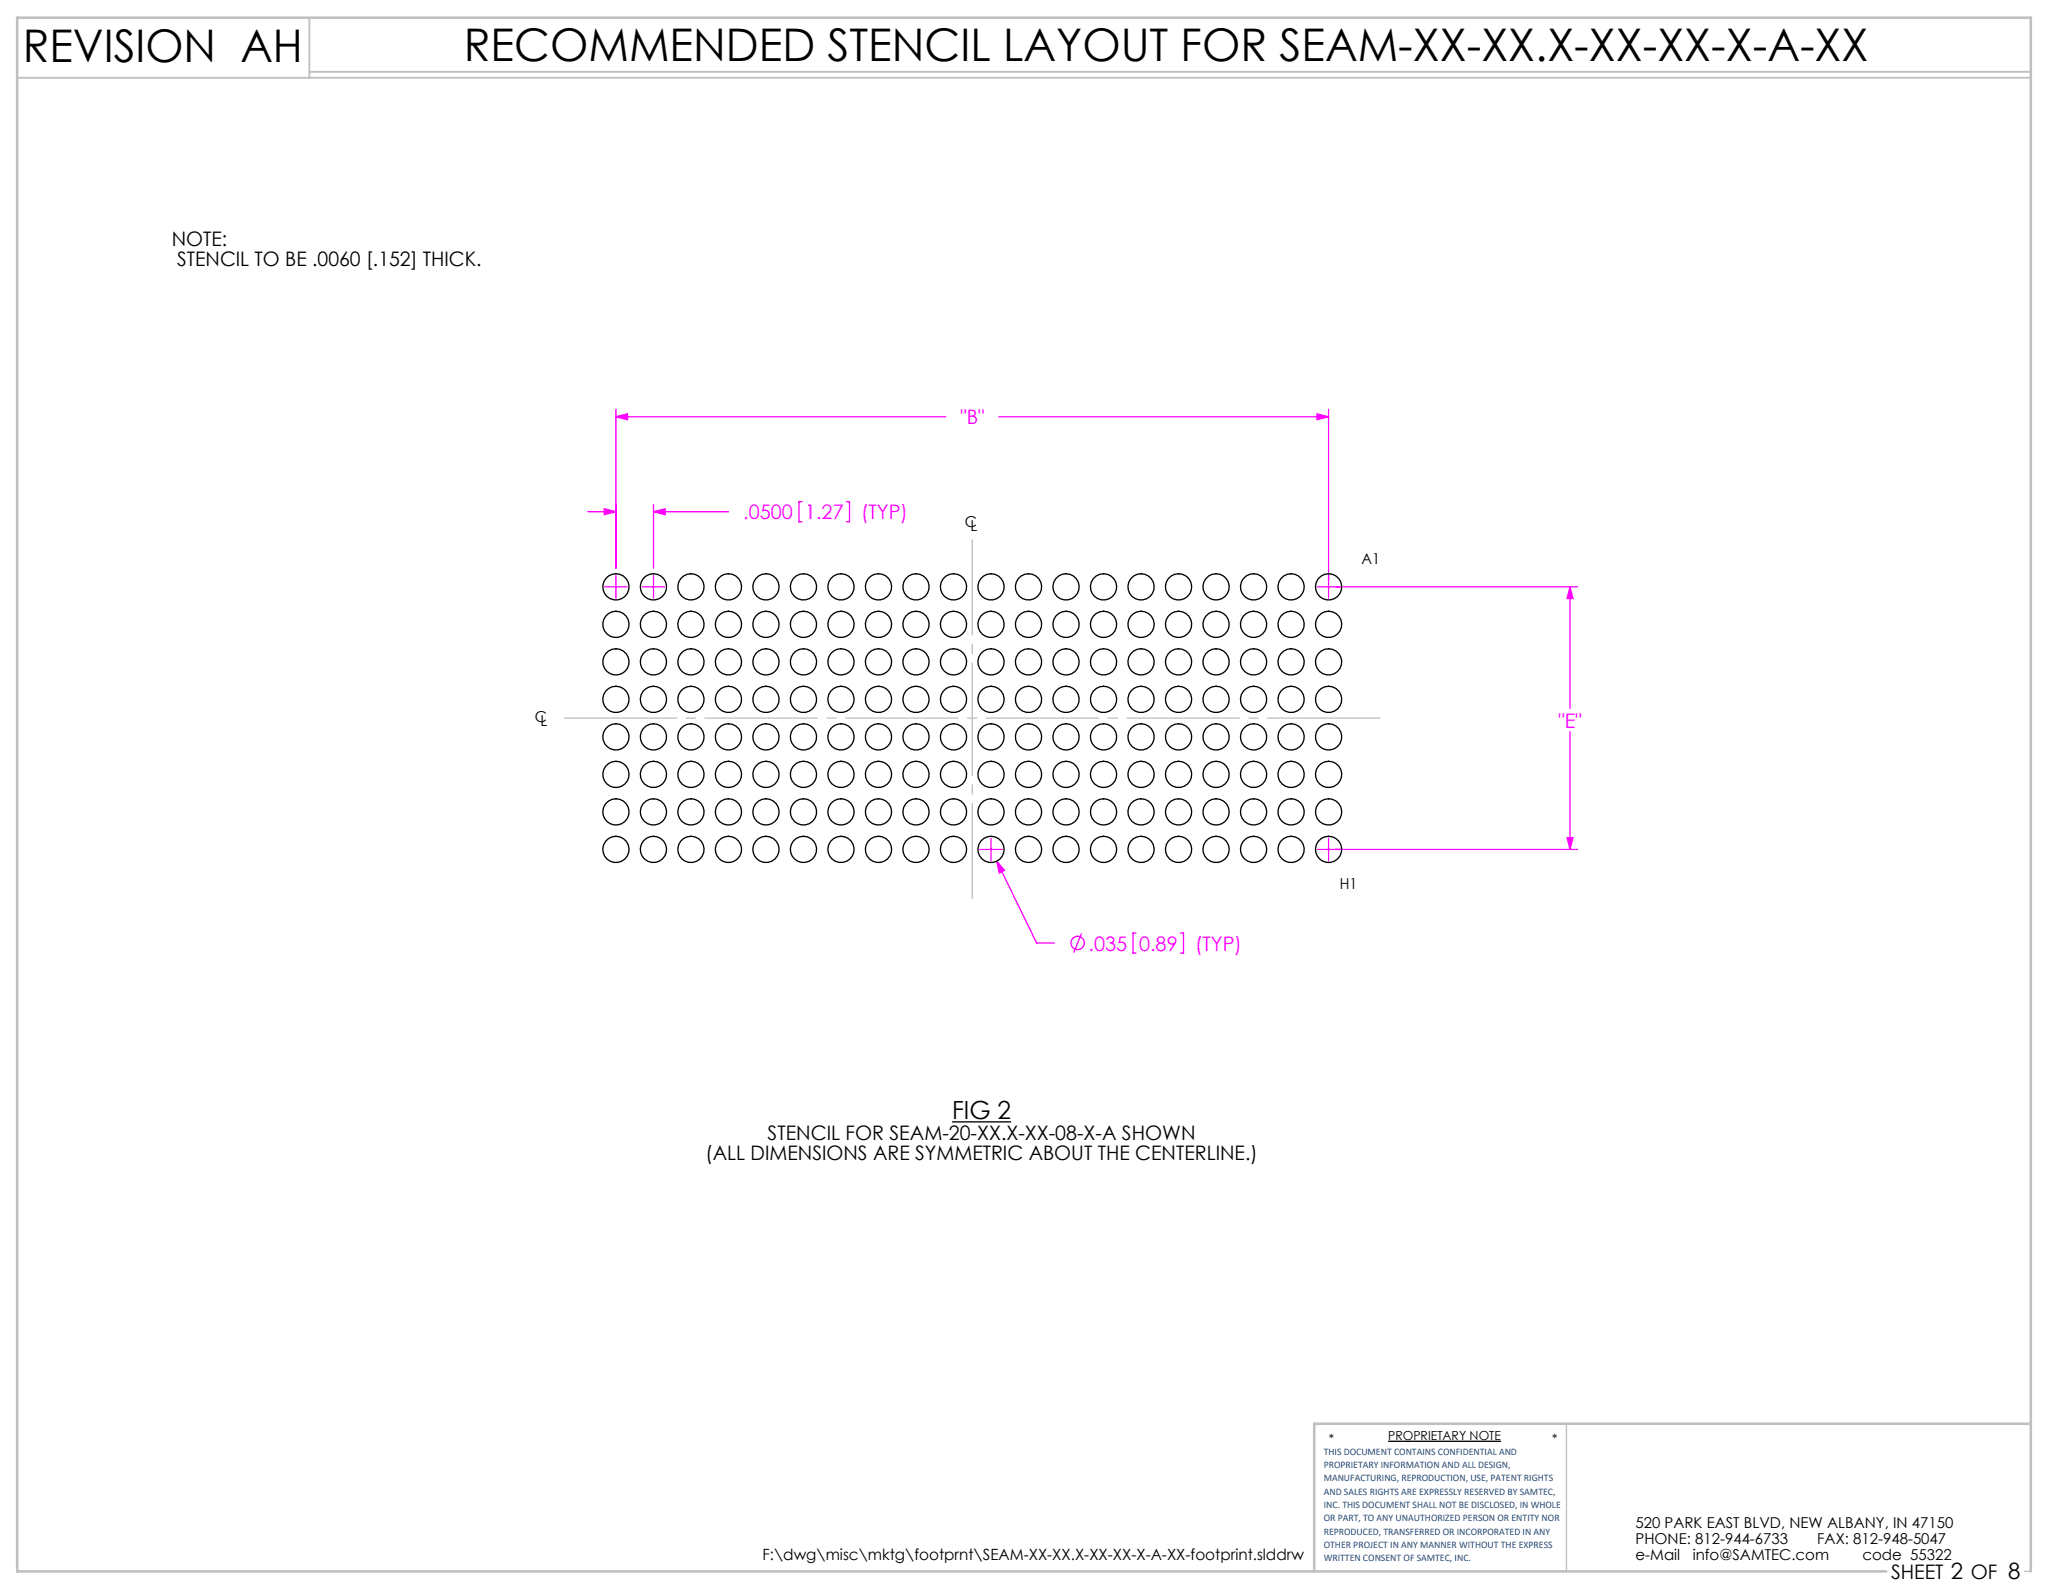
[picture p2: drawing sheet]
<svg xmlns="http://www.w3.org/2000/svg" width="279mm" height="216mm" viewBox="0 0 279 216" stroke-linecap="round" stroke-linejoin="round" font-family="sans-serif">
<path d="M128.9 152h8M188 195.2h15.3" fill="none" stroke="#000" stroke-width=".18"/>
<path d="M212.2 192.8v20M274.2 212.8h.8" fill="none" stroke="#c0c0c0" stroke-width=".18"/>
<path d="M2.3 10.5h272.7M41.9 2.4v8.1M41.9 9.7h233.1" fill="none" stroke="#c0c0c0" stroke-width=".25"/>
<path d="M275 192.8h-97v20M255.5 212.8h-253.2v-210.4h272.7v210.4" fill="none" stroke="#c0c0c0" stroke-width=".35"/>
<g fill="none" stroke="#f0f" stroke-width=".18">
<path d="M83.4 55.4v21.5M83.4 56.5h44.7M83.4 56.5l1.6-.4v.7zM135.3 56.5h44.6M178.4 56.1l1.5 .4-1.5 .3zM179.9 55.4v25.6M79.6 69.3h3.8M81.8 68.9l1.6 .4-1.6 .4zM81.9 79.5h3M83.4 78v3M87 79.5h3M88.5 68.3v8.6"/>
<path d="M88.5 69.3h10.2M88.5 78v3M88.5 69.3l1.6-.4v.8zM108.6 68h-.4v2.7h.4M114.6 68h.4v2.7h-.4M212.6 79.5l.4 1.6h-.8zM212.6 79.5v16.4M213.7 79.5h-35.3M212.6 99.1v15.9M132.7 115h3M134.2 113.5v3.1M135 116.6l5.4 11.1h2.4"/>
<path d="M135 116.6l1 1.3-.7 .3zM179.9 113.5v3.1M212.2 113.5h.8l-.4 1.5zM213.7 115h-35.3M146.5 126.4l-1.1 2.6M153.9 126.4h-.5v2.7h.5M159.9 126.4h.4v2.7h-.4"/>
<circle cx="145.9" cy="127.7" r=".9"/>
</g>
<path d="M75.4 97.3h112.5" fill="none" stroke="#c0c0c0" stroke-width=".18" stroke-dasharray="15.2 1.3 1.3 1.3" stroke-dashoffset="-1"/>
<path d="M131.7 73.1v48.6" fill="none" stroke="#c0c0c0" stroke-width=".18" stroke-dasharray="15.2 1.3 1.3 1.3" stroke-dashoffset="2.4"/>
<path d="M81.8 68.9l1.6 .4-1.6 .4zM88.5 69.3l1.6-.4v.8zM83.4 56.5l1.6-.4v.7zM178.4 56.1l1.5 .4-1.5 .3zM212.6 79.5l.4 1.6h-.8zM212.2 113.5h.8l-.4 1.5zM135 116.6l.3 1.6 .7-.3z" fill="#f0f"/>
<g fill="none" stroke="#000" stroke-width=".18">
<circle cx="83.4" cy="79.5" r="1.78"/>
<circle cx="88.5" cy="79.5" r="1.78"/>
<circle cx="93.6" cy="79.5" r="1.78"/>
<circle cx="98.7" cy="79.5" r="1.78"/>
<circle cx="103.7" cy="79.5" r="1.78"/>
<circle cx="108.8" cy="79.5" r="1.78"/>
<circle cx="113.9" cy="79.5" r="1.78"/>
<circle cx="119" cy="79.5" r="1.78"/>
<circle cx="124.1" cy="79.5" r="1.78"/>
<circle cx="129.1" cy="79.5" r="1.78"/>
<circle cx="134.2" cy="79.5" r="1.78"/>
<circle cx="139.3" cy="79.5" r="1.78"/>
<circle cx="144.4" cy="79.5" r="1.78"/>
<circle cx="149.5" cy="79.5" r="1.78"/>
<circle cx="154.5" cy="79.5" r="1.78"/>
<circle cx="159.6" cy="79.5" r="1.78"/>
<circle cx="164.7" cy="79.5" r="1.78"/>
<circle cx="169.8" cy="79.5" r="1.78"/>
<circle cx="174.9" cy="79.5" r="1.78"/>
<circle cx="179.9" cy="79.5" r="1.78"/>
<circle cx="83.4" cy="84.6" r="1.78"/>
<circle cx="83.4" cy="94.7" r="1.78"/>
<circle cx="83.4" cy="89.6" r="1.78"/>
<circle cx="83.4" cy="99.8" r="1.78"/>
<circle cx="88.5" cy="84.6" r="1.78"/>
<circle cx="88.5" cy="94.7" r="1.78"/>
<circle cx="88.5" cy="89.6" r="1.78"/>
<circle cx="88.5" cy="99.8" r="1.78"/>
<circle cx="93.6" cy="84.6" r="1.78"/>
<circle cx="93.6" cy="99.8" r="1.78"/>
<circle cx="93.6" cy="89.6" r="1.78"/>
<circle cx="93.6" cy="94.7" r="1.78"/>
<circle cx="98.7" cy="99.8" r="1.78"/>
<circle cx="98.7" cy="89.6" r="1.78"/>
<circle cx="98.7" cy="94.7" r="1.78"/>
<circle cx="98.7" cy="84.6" r="1.78"/>
<circle cx="103.7" cy="89.6" r="1.78"/>
<circle cx="103.7" cy="99.8" r="1.78"/>
<circle cx="103.7" cy="94.7" r="1.78"/>
<circle cx="103.7" cy="84.6" r="1.78"/>
<circle cx="108.8" cy="94.7" r="1.78"/>
<circle cx="108.8" cy="99.8" r="1.78"/>
<circle cx="108.8" cy="89.6" r="1.78"/>
<circle cx="108.8" cy="84.6" r="1.78"/>
<circle cx="113.9" cy="89.6" r="1.78"/>
<circle cx="113.9" cy="99.8" r="1.78"/>
<circle cx="113.9" cy="84.6" r="1.78"/>
<circle cx="113.9" cy="94.7" r="1.78"/>
<circle cx="119" cy="99.8" r="1.78"/>
<circle cx="119" cy="89.6" r="1.78"/>
<circle cx="119" cy="84.6" r="1.78"/>
<circle cx="119" cy="94.7" r="1.78"/>
<circle cx="124.1" cy="84.6" r="1.78"/>
<circle cx="124.1" cy="94.7" r="1.78"/>
<circle cx="124.1" cy="99.8" r="1.78"/>
<circle cx="124.1" cy="89.6" r="1.78"/>
<circle cx="129.1" cy="89.6" r="1.78"/>
<circle cx="129.1" cy="94.7" r="1.78"/>
<circle cx="129.1" cy="99.8" r="1.78"/>
<circle cx="129.1" cy="84.6" r="1.78"/>
<circle cx="134.2" cy="89.6" r="1.78"/>
<circle cx="134.2" cy="99.8" r="1.78"/>
<circle cx="134.2" cy="84.6" r="1.78"/>
<circle cx="134.2" cy="94.7" r="1.78"/>
<circle cx="139.3" cy="84.6" r="1.78"/>
<circle cx="139.3" cy="94.7" r="1.78"/>
<circle cx="139.3" cy="89.6" r="1.78"/>
<circle cx="139.3" cy="99.8" r="1.78"/>
<circle cx="144.4" cy="84.6" r="1.78"/>
<circle cx="144.4" cy="94.7" r="1.78"/>
<circle cx="144.4" cy="99.8" r="1.78"/>
<circle cx="144.4" cy="89.6" r="1.78"/>
<circle cx="149.5" cy="89.6" r="1.78"/>
<circle cx="149.5" cy="84.6" r="1.78"/>
<circle cx="149.5" cy="94.7" r="1.78"/>
<circle cx="149.5" cy="99.8" r="1.78"/>
<circle cx="154.5" cy="99.8" r="1.78"/>
<circle cx="154.5" cy="94.7" r="1.78"/>
<circle cx="154.5" cy="84.6" r="1.78"/>
<circle cx="154.5" cy="89.6" r="1.78"/>
<circle cx="159.6" cy="84.6" r="1.78"/>
<circle cx="159.6" cy="94.7" r="1.78"/>
<circle cx="159.6" cy="99.8" r="1.78"/>
<circle cx="159.6" cy="89.6" r="1.78"/>
<circle cx="164.7" cy="94.7" r="1.78"/>
<circle cx="164.7" cy="99.8" r="1.78"/>
<circle cx="164.7" cy="89.6" r="1.78"/>
<circle cx="164.7" cy="84.6" r="1.78"/>
<circle cx="169.8" cy="84.6" r="1.78"/>
<circle cx="169.8" cy="94.7" r="1.78"/>
<circle cx="169.8" cy="99.8" r="1.78"/>
<circle cx="169.8" cy="89.6" r="1.78"/>
<circle cx="174.9" cy="89.6" r="1.78"/>
<circle cx="174.9" cy="84.6" r="1.78"/>
<circle cx="174.9" cy="94.7" r="1.78"/>
<circle cx="174.9" cy="99.8" r="1.78"/>
<circle cx="179.9" cy="94.7" r="1.78"/>
<circle cx="179.9" cy="99.8" r="1.78"/>
<circle cx="179.9" cy="89.6" r="1.78"/>
<circle cx="179.9" cy="84.6" r="1.78"/>
<circle cx="83.4" cy="104.9" r="1.78"/>
<circle cx="83.4" cy="115" r="1.78"/>
<circle cx="83.4" cy="110" r="1.78"/>
<circle cx="88.5" cy="110" r="1.78"/>
<circle cx="88.5" cy="104.9" r="1.78"/>
<circle cx="88.5" cy="115" r="1.78"/>
<circle cx="93.6" cy="110" r="1.78"/>
<circle cx="93.6" cy="104.9" r="1.78"/>
<circle cx="93.6" cy="115" r="1.78"/>
<circle cx="98.7" cy="110" r="1.78"/>
<circle cx="98.7" cy="115" r="1.78"/>
<circle cx="98.7" cy="104.9" r="1.78"/>
<circle cx="103.7" cy="104.9" r="1.78"/>
<circle cx="103.7" cy="115" r="1.78"/>
<circle cx="103.7" cy="110" r="1.78"/>
<circle cx="108.8" cy="104.9" r="1.78"/>
<circle cx="108.8" cy="115" r="1.78"/>
<circle cx="108.8" cy="110" r="1.78"/>
<circle cx="113.9" cy="115" r="1.78"/>
<circle cx="113.9" cy="110" r="1.78"/>
<circle cx="113.9" cy="104.9" r="1.78"/>
<circle cx="119" cy="110" r="1.78"/>
<circle cx="119" cy="104.9" r="1.78"/>
<circle cx="119" cy="115" r="1.78"/>
<circle cx="124.1" cy="110" r="1.78"/>
<circle cx="124.1" cy="115" r="1.78"/>
<circle cx="124.1" cy="104.9" r="1.78"/>
<circle cx="129.1" cy="115" r="1.78"/>
<circle cx="129.1" cy="104.9" r="1.78"/>
<circle cx="129.1" cy="110" r="1.78"/>
<circle cx="134.2" cy="115" r="1.78"/>
<circle cx="134.2" cy="110" r="1.78"/>
<circle cx="134.2" cy="104.9" r="1.78"/>
<circle cx="139.3" cy="110" r="1.78"/>
<circle cx="139.3" cy="115" r="1.78"/>
<circle cx="139.3" cy="104.9" r="1.78"/>
<circle cx="144.4" cy="115" r="1.78"/>
<circle cx="144.4" cy="104.9" r="1.78"/>
<circle cx="144.4" cy="110" r="1.78"/>
<circle cx="149.5" cy="110" r="1.78"/>
<circle cx="149.5" cy="104.9" r="1.78"/>
<circle cx="149.5" cy="115" r="1.78"/>
<circle cx="154.5" cy="104.9" r="1.78"/>
<circle cx="154.5" cy="110" r="1.78"/>
<circle cx="154.5" cy="115" r="1.78"/>
<circle cx="159.6" cy="115" r="1.78"/>
<circle cx="159.6" cy="104.9" r="1.78"/>
<circle cx="159.6" cy="110" r="1.78"/>
<circle cx="164.7" cy="115" r="1.78"/>
<circle cx="164.7" cy="104.9" r="1.78"/>
<circle cx="164.7" cy="110" r="1.78"/>
<circle cx="169.8" cy="104.9" r="1.78"/>
<circle cx="169.8" cy="115" r="1.78"/>
<circle cx="169.8" cy="110" r="1.78"/>
<circle cx="174.9" cy="110" r="1.78"/>
<circle cx="174.9" cy="115" r="1.78"/>
<circle cx="174.9" cy="104.9" r="1.78"/>
<circle cx="179.9" cy="110" r="1.78"/>
<circle cx="179.9" cy="115" r="1.78"/>
<circle cx="179.9" cy="104.9" r="1.78"/>
</g>
<g font-size="6.1">
<text x="3.1" y="8.4">REVISION AH</text>
<text x="62.8" y="8.3">RECOMMENDED STENCIL LAYOUT FOR SEAM-XX-XX.X-XX-XX-X-A-XX</text>
</g>
<text font-size="3.4" x="128.9" y="151.6">FIG 2</text>
<g font-size="2.7">
<text x="23.3" y="33.3">NOTE:</text>
<text x="24" y="36">STENCIL TO BE .0060 [.152] THICK.</text>
<text x="104" y="154.4">STENCIL FOR SEAM-20-XX.X-XX-08-X-A SHOWN</text>
<text x="95.6" y="157.1">(ALL DIMENSIONS ARE SYMMETRIC ABOUT THE CENTERLINE.)</text>
<text x="256.1" y="213.9">SHEET 2 OF 8</text>
</g>
<g font-size="2.7" fill="#f0f">
<text x="130.1" y="57.5">&quot;B&quot;</text>
<text x="100.7" y="70.3">.0500</text>
<text x="109" y="70.3">1.27</text>
<text x="116.6" y="70.3">(TYP)</text>
<text x="211.1" y="98.6">&quot;E&quot;</text>
<text x="147.4" y="128.7">.035</text>
<text x="154.3" y="128.7">0.89</text>
<text x="161.9" y="128.7">(TYP)</text>
</g>
<text font-size="2.1" x="103.3" y="211.3">F:\dwg\misc\mktg\footprnt\SEAM-XX-XX.X-XX-XX-X-A-XX-footprint.slddrw</text>
<g font-size="2">
<text x="130.7" y="71.3">C</text>
<text x="131.4" y="71.9">L</text>
<text x="184.4" y="76.4">A1</text>
<text x="72.4" y="97.7">C</text>
<text x="73.2" y="98.3">L</text>
<text x="181.4" y="120.4">H1</text>
<text x="221.5" y="207">520 PARK EAST BLVD, NEW ALBANY, IN 47150</text>
<text x="221.5" y="209.2">PHONE: 812-944-6733</text>
<text x="246.1" y="209.2">FAX: 812-948-5047</text>
<text x="221.5" y="211.3">e-Mail</text>
<text x="229.3" y="211.3">info@SAMTEC.com</text>
<text x="252.2" y="211.3">code 55322</text>
</g>
<g font-size="1.7">
<text x="180" y="195.4">*</text>
<text x="188" y="195">PROPRIETARY NOTE</text>
<text x="210.2" y="195.4">*</text>
</g>
<g font-size="1.4" fill="#1f497d">
<text x="179.3" y="197">THIS DOCUMENT CONTAINS CONFIDENTIAL AND</text>
<text x="179.3" y="198.8">PROPRIETARY INFORMATION AND ALL DESIGN,</text>
<text x="179.3" y="200.6">MANUFACTURING, REPRODUCTION, USE, PATENT RIGHTS</text>
<text x="179.3" y="202.4">AND SALES RIGHTS ARE EXPRESSLY RESERVED BY SAMTEC,</text>
<text x="179.3" y="204.2">INC. THIS DOCUMENT SHALL NOT BE DISCLOSED, IN WHOLE</text>
<text x="179.3" y="206.1">OR PART, TO ANY UNAUTHORIZED PERSON OR ENTITY NOR</text>
<text x="179.3" y="207.9">REPRODUCED, TRANSFERRED OR INCORPORATED IN ANY</text>
<text x="179.3" y="209.7">OTHER PROJECT IN ANY MANNER WITHOUT THE EXPRESS</text>
<text x="179.3" y="211.5">WRITTEN CONSENT OF SAMTEC, INC.</text>
</g>
</svg>
